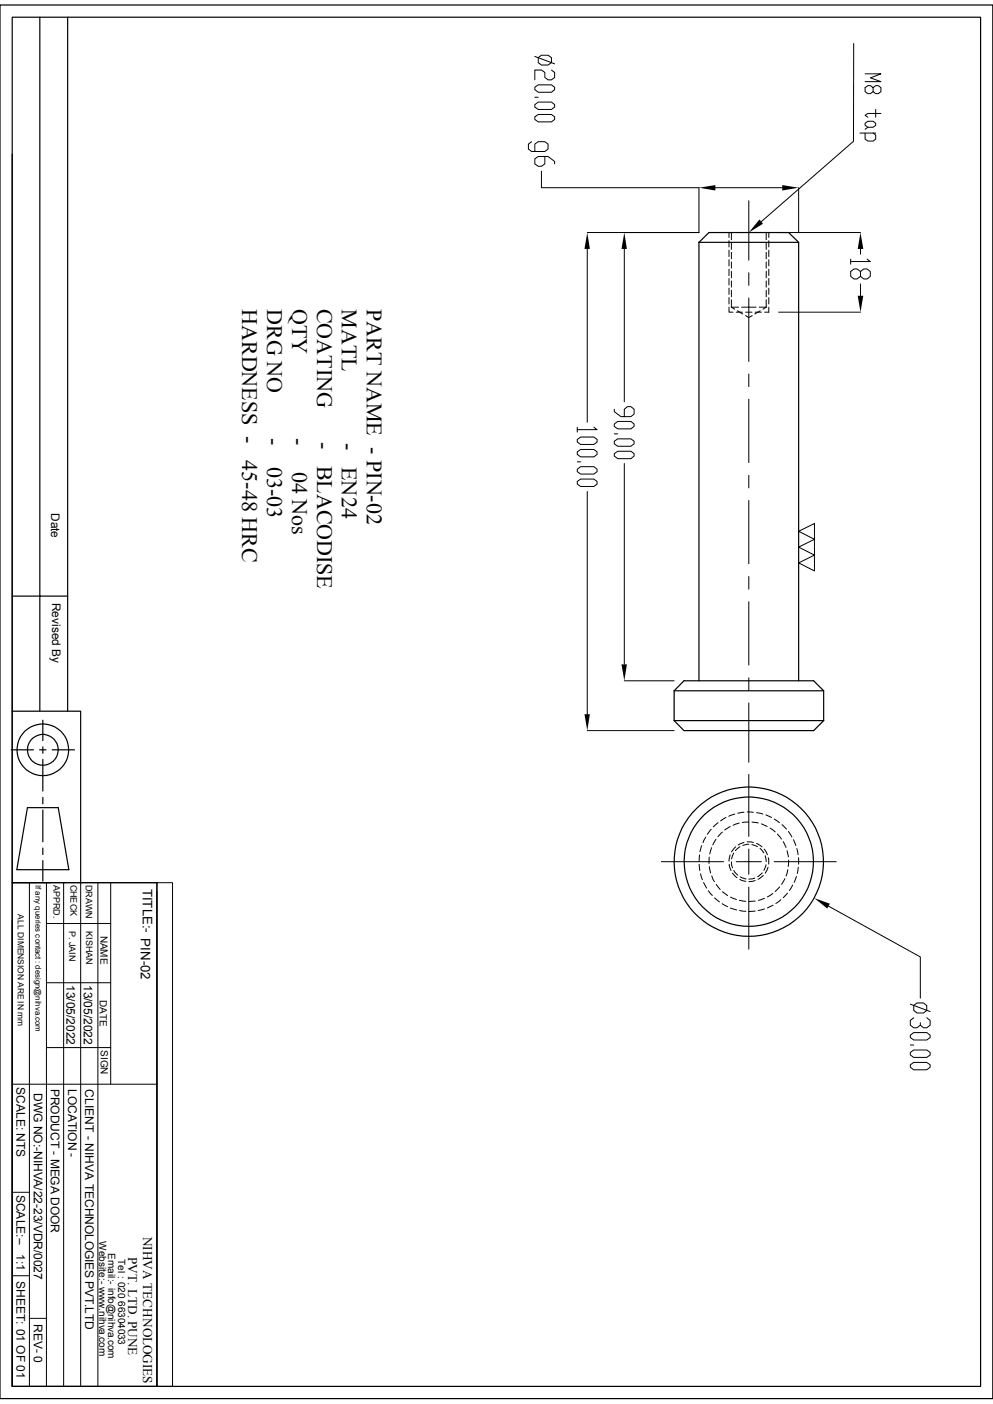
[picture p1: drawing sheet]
<svg xmlns="http://www.w3.org/2000/svg" width="210mm" height="297mm" viewBox="0 0 210 297" stroke-linecap="round" stroke-linejoin="round" font-family="sans-serif">
<g fill="none" stroke="#000" stroke-width=".25">
<path d="M0 1.1h210v294.8h-210zM2.6 3.6h204.8v289.7h-204.8zM8.4 3.6v146.9M14.3 3.6v146.9M2.6 32.6v117.9h14.5v36.2M147.8 51.3l2.1-2.1h16.9l2.1 2.1v92.7M147.8 51.3h21.1M147.8 51.3v92.7M2.6 126.1h11.7M2.4 158.6h4.7M2.6 150.5v36.2M8.4 158.6h1.3"/>
<path d="M9.1 152.4v4.3M9.1 158v1.3M11 158.6h4.7M142.6 146.1l2.1-2.1h27.4l2.1 2.1v6.3M142.6 152.4l2.1 2.2h27.4l2.1-2.2M142.6 152.4h31.6M142.6 146.1v6.3M142.6 146.1h31.6M5.8 170.9h6.5l2.3 13.1h-11zM9.1 160.7v6.6M9.1 168.7v1.4M9.1 171.4v6.7"/>
<path d="M9.1 179.4v1.4M2.6 186.7h30.6v106.6h-30.6zM2.6 194.8v98.5M9.1 182.1v4.3"/>
<circle cx="9.1" cy="158.6" r="5.5"/>
<circle cx="9.1" cy="158.6" r="3.3"/>
<circle cx="158.4" cy="182.3" r="13.7"/>
<circle cx="158.4" cy="182.3" r="15.8"/>
</g>
<g fill="none" stroke="#000" stroke-width=".21">
<path d="M113.1 18.5l.7-.6h2.8l.7 .6v.5l-.7 .5h-2.8l-.7-.5zM113.1 11.9l4.2 1.6M113.8 12.2l.7-.5h1.4l.7 .5v1.1l-.7 .5h-1.4l-.7-.5zM116.6 14.8l.7 .5v1.1l-.7 .5h-.7l-.7-.5v-1.1l-.7-.5h-1.4v2.1M180.6 9.2l-.1 20.7-19.5 17M183 15.6h3.3l-2.2 .9 2.2 .8h-3.3M184.7 18.5l.5-.4h.6l.5 .4v.9l-.5 .4h-.6l-.5-.4v-.9l-.6-.4h-.5l-.6 .4v.9l.6 .4h.5l.6-.4M112.4 30l-.6 .5v1l.6 .5h2.8l.7-.5v-1l-.7-.5h-1.4l-.7 .5v1.5M113.1 22.1l.7-.5h2.8l.7 .5v.5l-.7 .6h-2.8l-.7-.6zM113.1 24.7l.7-.5h2.8l.7 .5v.6l-.7 .5h-2.8l-.7-.5zM113.1 20.6h.7M114.5 36.2v3.5h33.3v9.5h-23.6"/>
<path d="M115.2 33.1v1.6l-.7 .5h-.7l-.7-.5v-1.1l.7-.5h2.1l1.4 1.1v.5M151.3 39.7h14.1M168.9 39.7v9.5M181.9 28.2h3.3M183 28.2v1.2l.6 .4h1.1l.5-.4v-.8l-.5-.4M183 26.1l.6-.4h1.1l.5 .4v.4l-.5 .4h-1.1l-.6-.4zM183.6 26.9l-.6 .4M185.2 23.2v1.6M186.3 24h-2.7l-.6 .4 .6 .4M124.2 52.7v36.6M132 52.7v32.3M154.2 49.2v1"/>
<path d="M154.2 50.9v1.3M154.2 52.9v1.4M154.2 54.9v1.4M154.2 56.9v1.4M154.2 58.9v1.4M154.7 49.2v1.5M154.7 51.4v1.3M154.7 53.4v1.3M154.7 55.4v1.3M154.7 57.4v1.4M154.7 59.4v1.3M158.4 42.5v12.5"/>
<path d="M158.4 57.7v2.7M162.1 49.2v1.5M162.1 51.4v1.3M162.1 53.4v1.3M162.1 55.4v1.3M162.1 57.4v1.4M162.1 59.4v1.3M162.6 49.2v1M162.6 50.9v1.3M162.6 52.9v1.4M162.6 54.9v1.4M162.6 56.9v1.4"/>
<path d="M162.6 58.9v1.4M164.7 49.2h17.3M179.9 54.8v1.1M182 57.4l.7-.5h.7l.7 .5v1.1l-.7 .5h-.7l-.7-.5v-1.1l-.7-.5h-.7l-.7 .5v1.1l.7 .5h.7l.7-.5M182 52.7v1.1M183.4 54.8l.7 .5h-4.2M154.2 65v1h.8M154.2 61v1.3M154.2 62.9v1.4M154.7 65h1.5M154.7 63.4v1.6M154.7 65l.7 .4"/>
<path d="M154.7 61.4v1.4M155.7 66h1.3M156 65.7l1.1 .7M156.8 65h3.1M157.7 66.8l.7 .4 .7-.4M157.7 66h1.3M158.4 63v13.5M158.4 79.1v2.7M159.7 66h1.3M160.6 65h1.5M160.8 65.7l-1.2 .7M162.1 65l-.7 .4"/>
<path d="M162.1 61.4v1.4M162.1 63.4v1.6M162.6 61v1.3M162.6 62.9v1.4M162.6 65v1h-.9M164.7 66h17.3M182 60.1v2.5M122.1 90.4v1M122.1 97.7h.7M122.1 93l.7-.5h2.8l.7 .5v.5l-.7 .5h-2.8l-.7-.5zM122.1 95.6l.7-.5h2.8l.7 .5v.5l-.7 .5h-2.8l-.7-.5zM122.1 99.3l.7-.6h2.8l.7 .6v.5l-.7 .5h-2.8l-.7-.5z"/>
<path d="M125.6 90.4l.7 .5h-4.2M129.9 89.7l.7-.5h2.8l.7 .5v.5l-.7 .5h-2.8l-.7-.5zM129.9 93.3l.7-.5h2.8l.7 .5v.6l-.7 .5h-2.8l-.7-.5zM129.9 96l.7-.5h2.8l.7 .5v.5l-.7 .5h-2.8l-.7-.5zM129.9 86.6v.5l1.4 1h2.1l.7-.5v-1l-.7-.6h-.7l-.7 .6v1.5M129.9 91.8h.7M132 98v42.5M158.4 84.5v13.4M122.1 101.9l.7-.6h2.8l.7 .6v.5l-.7 .5h-2.8l-.7-.5zM124.2 104v47.1M158.4 100.5v2.7M158.4 105.9v13.4"/>
<path d="M168.9 115.7l3.4-1.6v3.3zM168.9 112.4l3.4-1.7v3.4zM168.9 119.1l3.4-1.7v3.4zM158.4 122v2.6M158.4 127.3v13.4M124.2 154.6h18.4M132 144h10.6M158.4 143.4v2.6M158.4 148.7v12.5M148.4 178.9l-.4 1.3M149.3 177.1l-.6 1.2M150.4 175.4l-.8 1.1"/>
<path d="M150.5 179.3l-.4 1.3M151.4 177.5l-.7 1.2M151.8 174l-.9 .9M152.8 176l-1 1M153.5 172.9l-1.1 .8M154.4 174.8l-1.1 .8M155.4 172.2l-1.3 .5M155.6 179.2l-.9 1M156.3 174.1l-1.2 .5M156.5 179.1l-1 .9M157.4 171.8l-1.4 .2M157.4 178.2l-1.3 .6"/>
<path d="M158 171.8h1.3M158 178.1l1.3 .1M158.4 178.6l-1.3 .3M158.4 173.9l-1.4 .1M158.4 179.6v2.7h2.6M158.4 163.8v13.2M159 178.7l1.2 .4M159 173.9l1.4 .2M160 171.9l1.3 .3M160 178.4l1.2 .8M160.7 179.5l.8 .9M161 174.3l1.3 .5"/>
<path d="M161.6 179.6l.7 1.2M162 172.4l1.2 .5M162.9 175.2l1.1 .8M163.7 173.3l1.1 .7M164.4 176.4l.9 1.1M165.4 174.5l.9 .9M165.7 178.1l.5 1.2M166.5 180l.3 1.3M166.8 175.9l.7 1.1M167.8 177.6l.5 1.3M168.5 179.5l.3 1.3M2.6 186.7h30.6"/>
<path d="M6.2 186.7v106.6M9.8 195.4h13.6M9.8 186.7v106.6M13.5 186.7v106.6M17.1 186.7v106.6M20.7 186.7v106.6M23.4 186.7v42.7M33.2 186.7h3.3v106.6h-3.3zM33.2 188.6v104.7M139.9 182.3h13.1M147.9 182.8l.1 1.3M148 180.8l-.1 1.4"/>
<path d="M148.2 184.8l.3 1.3M148.8 186.7l.6 1.2M149.8 188.4l.9 1M150 181.3l-.1 1.4M150 183.3l.3 1.4M150.5 185.3l.6 1.2M151.1 189.9l1 .9M151.5 187.1l.8 1.1M152.7 191.2l1.2 .6M152.8 188.6l1.1 .8M154.2 182.8l.4 1.3M154.4 180.8l-.2 1.4"/>
<path d="M154.5 192.1l1.3 .4M154.5 189.8l1.2 .5M154.7 182.3l.2 1.3M154.9 184.7l1 1M155.2 180.5l-.5 1.2M155.2 184.1l.8 1M155.7 182.3h2.7v2.7M156.4 190.5l1.3 .2M156.4 192.6l1.3 .2M156.5 186l1.2 .4M156.5 185.5l1.3 .4M158.4 187.7v13.1"/>
<path d="M159.6 185.8l-1.2 .2M159.7 192.7l-1.3 .1M159.7 190.6l-1.3 .1M159.7 186.3l-1.3 .2M161.2 184.7l-1 .8M161.4 185.2l-1.1 .8M161.7 192.3l-1.3 .3M161.7 190l-1.3 .5M161.8 181l.3 1.3M162 182.9l-.5 1.2M162.4 183.5l-.6 1.2M162.5 181.4l.1 1.4"/>
<path d="M163.4 189l-1.1 .7M163.5 191.5l-1.2 .6M163.7 182.3h13.2M164.9 187.6l-.9 1M165.1 190.3l-1 .8M166 185.9l-.7 1.2M166.5 188.9l-.8 1M166.6 184l-.4 1.3M166.8 181.9l-.1 1.4M167.6 187.2l-.6 1.2M168.4 185.4l-.4 1.2M168.8 183.5l-.2 1.3"/>
<path d="M168.9 181.4v1.4M175.2 191.7l19.4 10.7v8.8M9.8 207.9h13.6M192.5 212.4l4.2 1.6M192.5 219l.8-.6h2.7l.7 .6v.5l-.7 .5h-2.7l-.8-.5zM193.3 215.3l-.8 .6v1l.8 .5h.6l.7-.5M193.3 212.7l.6-.5h1.4l.7 .5v1l-.7 .6h-1.4l-.6-.6zM196 215.3l.7 .6v1l-.7 .5h-.7l-.7-.5v-.5M2.6 229.4h30.6M9.8 221.6h13.6M192.5 221.1h.8M192.5 222.6l.8-.5h2.7l.7 .5v.6l-.7 .5h-2.7l-.8-.5z"/>
<path d="M192.5 225.3l.8-.6h2.7l.7 .6v.5l-.7 .5h-2.7l-.8-.5zM2.6 252.2h3.6M2.6 269.9h3.6M6.2 278.9h3.6"/>
</g>
<path d="M147.8 39.7l3.5-.5v1.1zM165.4 39.2l3.5 .5-3.5 .6zM124.2 49.2l.6 3.5h-1.2zM132 49.2l.6 3.5h-1.2zM160.6 46.4l.8 .9-3 1.9zM182 49.2l.6 3.5h-1.2zM181.4 62.6h1.2l-.6 3.4zM123.6 151.1h1.2l-.6 3.5zM131.4 140.5h1.2l-.6 3.5zM172.2 190l3.3 1.2-.5 1z" fill="#000"/>
<g font-size="4.7">
<text x="51.2" y="65.4" transform="rotate(90 51.2 65.4)">HARDNESS -</text>
<text x="56.5" y="65.4" transform="rotate(90 56.5 65.4)">DRG NO</text>
<text x="61.8" y="65.3" transform="rotate(90 61.8 65.3)">QTY</text>
<text x="67.1" y="65.3" transform="rotate(90 67.1 65.3)">COATING</text>
<text x="72.3" y="65.4" transform="rotate(90 72.3 65.4)">MATL</text>
<text x="77.6" y="65.4" transform="rotate(90 77.6 65.4)">PART NAME - PIN-02</text>
<text x="56.5" y="92.6" transform="rotate(90 56.5 92.6)">-</text>
<text x="61.8" y="92.6" transform="rotate(90 61.8 92.6)">-</text>
<text x="67.1" y="93.5" transform="rotate(90 67.1 93.5)">-</text>
<text x="72.3" y="93.8" transform="rotate(90 72.3 93.8)">-</text>
<text x="51.2" y="97.4" transform="rotate(90 51.2 97.4)">45-48 HRC</text>
<text x="56.5" y="98.7" transform="rotate(90 56.5 98.7)">03-03</text>
<text x="61.8" y="99.9" transform="rotate(90 61.8 99.9)">04 Nos</text>
<text x="67.1" y="98.5" transform="rotate(90 67.1 98.5)">BLACODISE</text>
<text x="72.3" y="98.8" transform="rotate(90 72.3 98.8)">EN24</text>
</g>
<g font-size="2.8">
<text x="30.2" y="188" transform="rotate(90 30.2 188)">TITLE:- PIN-02</text>
<text x="30.3" y="261.6" transform="rotate(90 30.3 261.6)">NIHVA TECHNOLOGIES</text>
<text x="27.1" y="265.9" transform="rotate(90 27.1 265.9)">PVT. LTD. PUNE</text>
</g>
<g font-size="2.5">
<text x="10.8" y="108.5" transform="rotate(90 10.8 108.5)">Date</text>
<text x="11" y="127.5" transform="rotate(90 11 127.5)">Revised By</text>
<text x="14.1" y="208.4" transform="rotate(90 14.1 208.4)">13/05/2022</text>
<text x="17.7" y="208.3" transform="rotate(90 17.7 208.3)">13/05/2022</text>
<text x="3.5" y="230" transform="rotate(90 3.5 230)">SCALE: NTS</text>
<text x="7.2" y="231.2" transform="rotate(90 7.2 231.2)">DWG NO:-NIHVA/22-23/VDR/0027</text>
<text x="10.8" y="230.3" transform="rotate(90 10.8 230.3)">PRODUCT - MEGA DOOR</text>
<text x="14.4" y="230.3" transform="rotate(90 14.4 230.3)">LOCATION -</text>
<text x="18" y="230.4" transform="rotate(90 18 230.4)">CLIENT - NIHVA TECHNOLOGIES PVT.LTD</text>
<text x="3.5" y="252.7" transform="rotate(90 3.5 252.7)">SCALE:--</text>
<text x="3.5" y="265.3" transform="rotate(90 3.5 265.3)">1:1</text>
<text x="3.5" y="271" transform="rotate(90 3.5 271)">SHEET: 01 OF 01</text>
<text x="7.2" y="280" transform="rotate(90 7.2 280)">REV- 0</text>
</g>
<g font-size="2.1">
<text x="21.3" y="197.9" transform="rotate(90 21.3 197.9)">NAME</text>
<text x="21.1" y="211.5" transform="rotate(90 21.1 211.5)">DATE</text>
<text x="21.3" y="222.1" transform="rotate(90 21.3 222.1)">SIGN</text>
<text x="21" y="262.6" transform="rotate(90 21 262.6)">Website:- www.nihva.com</text>
<text x="22.9" y="265" transform="rotate(90 22.9 265)">Email:- info@nihva.com</text>
<text x="25" y="266.3" transform="rotate(90 25 266.3)">Tel : 020 66304033</text>
</g>
<g font-size="1.9">
<text x="11.3" y="187.2" transform="rotate(90 11.3 187.2)">APPRD.</text>
<text x="14.9" y="187.1" transform="rotate(90 14.9 187.1)">CHECK</text>
<text x="18.1" y="187.2" transform="rotate(90 18.1 187.2)">DRAWN</text>
<text x="14.6" y="196.9" transform="rotate(90 14.6 196.9)">P. JAIN</text>
<text x="18.2" y="197" transform="rotate(90 18.2 197)">KISHAN</text>
</g>
<text font-size="1.8" x="3.8" y="193.4" transform="rotate(90 3.8 193.4)">ALL DIMENSION ARE IN mm</text>
<text font-size="1.7" x="7.5" y="187.2" transform="rotate(90 7.5 187.2)">If any queries contact : design@nihva.com</text>
</svg>
